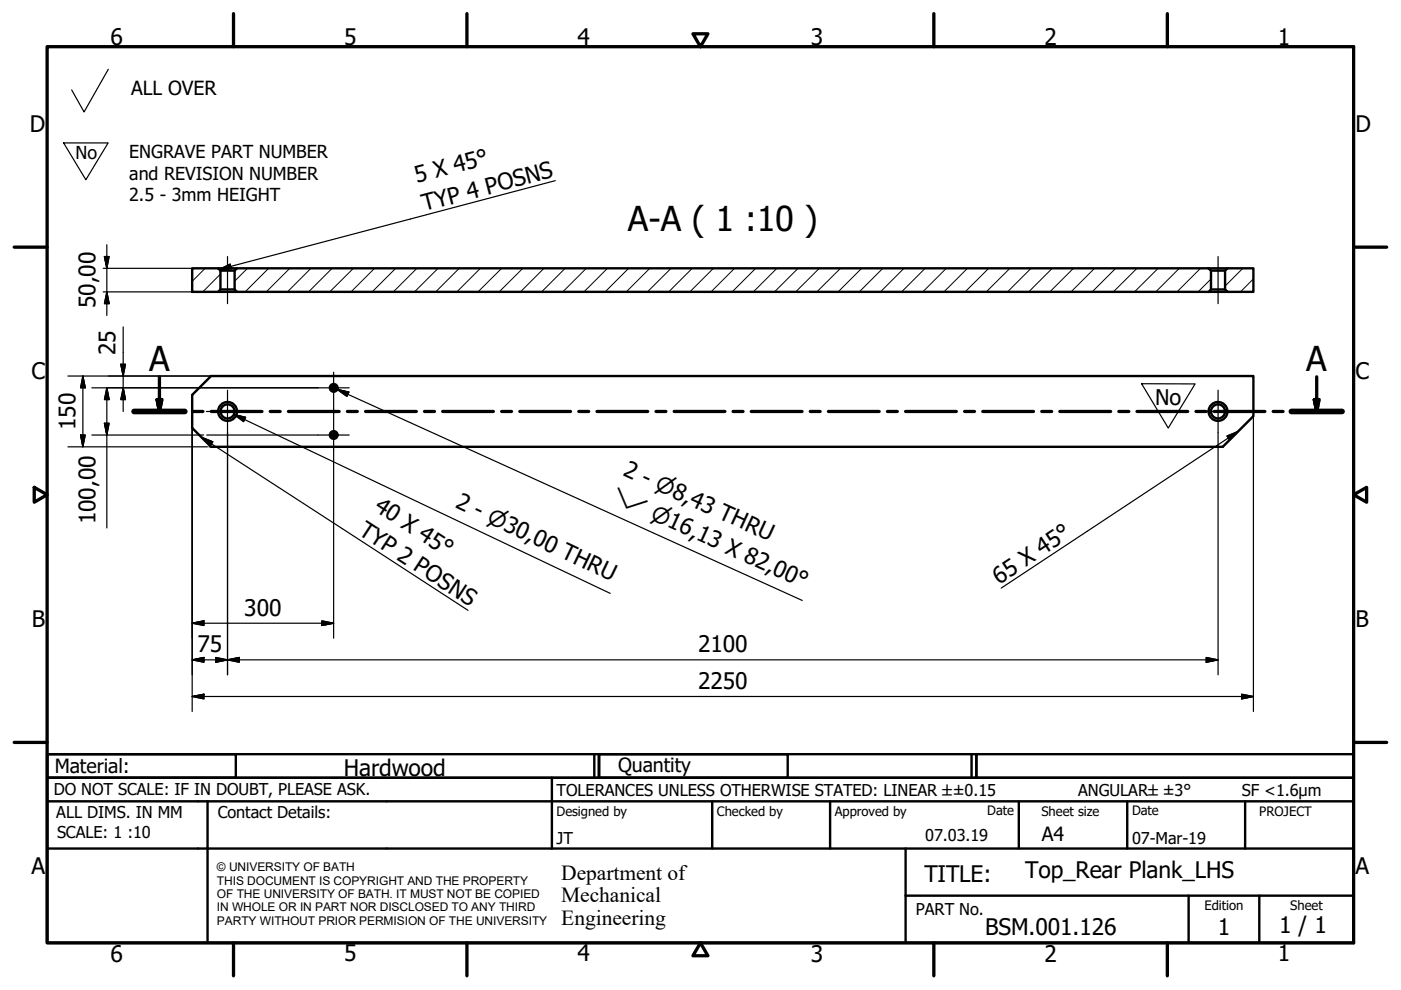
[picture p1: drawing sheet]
<svg xmlns="http://www.w3.org/2000/svg" width="297mm" height="210mm" viewBox="0 0 297 210" stroke-linecap="round" stroke-linejoin="round" font-family="sans-serif">
<!-- layer: Hatch (ISO) -->
<g fill="none" stroke="#000" stroke-width=".21">
<path d="M43.5 56.9l-2.8 2.7M46.7 58.1l-3.7 3.8M52.5 56.9l-2.8 2.7M57 56.9l-5 5M61.4 56.9l-4.9 5M65.9 56.9l-5 5M70.4 56.9l-5 5M74.9 56.9l-5 5M79.4 56.9l-5 5M83.9 56.9l-5 5M88.4 56.9l-5 5M92.9 56.9l-5 5"/>
<path d="M97.4 56.9l-5 5M101.9 56.9l-5 5M106.4 56.9l-5.1 5M110.8 56.9l-5 5M115.3 56.9l-5 5M119.8 56.9l-5 5M124.3 56.9l-5 5M128.8 56.9l-5 5M133.3 56.9l-5 5M137.8 56.9l-5 5M142.3 56.9l-5 5M146.8 56.9l-5 5"/>
<path d="M151.3 56.9l-5 5M155.7 56.9l-5 5M160.2 56.9l-5 5M164.7 56.9l-5 5M169.2 56.9l-5 5M173.7 56.9l-5 5M178.2 56.9l-5 5M182.7 56.9l-5 5M187.2 56.9l-5 5M191.7 56.9l-5 5M196.2 56.9l-5 5M200.6 56.9l-5 5"/>
<path d="M205.1 56.9l-5 5M209.6 56.9l-5 5M214.1 56.9l-5 5M218.6 56.9l-5 5M223.1 56.9l-5 5M227.6 56.9l-5 5M232.1 56.9l-5 5M236.6 56.9l-5 5M241.1 56.9l-5 5M245.6 56.9l-5.1 5M250 56.9l-5 5M254.5 56.9l-5 5"/>
<path d="M256.8 59.2l-2.8 2.7M263.5 56.9l-3.8 3.8M265.7 59.1l-2.7 2.8"/>
</g>
<!-- layer: Visible (ISO) -->
<g fill="none" stroke="#000" stroke-width=".51">
<path d="M40.7 56.9h5.5l.5 .5v4l-.5 .5h-5.5zM46.2 56.9h4M46.7 57.4h3M49.7 57.4l.5-.5h206l.6 .5v4l-.6 .5h-206l-.5-.5zM256.2 56.9h4M256.8 57.4h2.9M259.7 57.4l.5-.5h5.5v5h-5.5l-.5-.5zM46.2 61.9h4M46.7 61.4h3M256.2 61.9h4M256.8 61.4h2.9M40.7 83.7l4-4h221v8.5l-6.5 6.5h-214.5l-4-4z"/>
<circle cx="48.2" cy="87.2" r="1.49"/>
<circle cx="48.2" cy="87.2" r="2"/>
<circle cx="70.7" cy="82.2" r=".81"/>
<circle cx="70.7" cy="92.2" r=".81"/>
<circle cx="70.7" cy="92.2" r=".41"/>
<circle cx="70.7" cy="82.2" r=".41"/>
<circle cx="258.2" cy="87.2" r="1.49"/>
<circle cx="258.2" cy="87.2" r="2"/>
</g>
<!-- layer: Section Line (ISO) -->
<g fill="none" stroke="#000" stroke-width=".7">
<path d="M33.8 79.9v7.3M279.2 79.9v7.3M28.4 87.2h10.8M33.3 84.7h1l-.5 2.5zM40.9 87.2h2.1M44.8 87.2h10.7M57.3 87.2h2.1M61.2 87.2h10.7M73.7 87.2h2.1M77.5 87.2h10.8M90 87.2h2.1M93.9 87.2h10.7"/>
<path d="M106.4 87.2h2.1M110.2 87.2h10.8M122.7 87.2h2.1M126.6 87.2h10.7M139.1 87.2h2.1M142.9 87.2h10.8M155.4 87.2h2.1M159.3 87.2h10.8M171.8 87.2h2.1M175.6 87.2h10.8M188.2 87.2h2M192 87.2h10.8"/>
<path d="M204.5 87.2h2.1M208.4 87.2h10.7M220.9 87.2h2.1M224.7 87.2h10.8M237.2 87.2h2.1M241.1 87.2h10.7M253.6 87.2h2.1M257.4 87.2h10.8M269.9 87.2h2.1M273.8 87.2h10.7M278.7 84.7h1l-.5 2.5z"/>
</g>
<path d="M28.4 87.2h10.8M273.8 87.2h10.7" fill="none" stroke="#000" stroke-width="1.2"/>
<path d="M33.3 84.7l.5 2.5zM33.3 84.7h1l-.5 2.5zM278.7 84.7l.5 2.5zM278.7 84.7h1l-.5 2.5z" fill="#000" stroke="#000" stroke-width=".7"/>
<!-- layer: Border (ISO) -->
<g fill="none" stroke="#000" stroke-width=".7">
<path d="M10 9.9h277v190h-277zM49.5 2.9v7M99 2.9v7M146.9 7.2h3.2l-1.6 2.7zM198 2.9v7M247.5 2.9v7M3 52.4h7M287 52.4h7M7.3 103.3l2.7 1.6-2.7 1.6zM287 104.9l2.8-1.6v3.2zM3 157.4h7M287 157.4h7"/>
<path d="M49.5 199.9v7M99 199.9v7M148.5 199.9l1.6 2.7h-3.2zM198 199.9v7M247.5 199.9v7"/>
</g>
<!-- layer: Title (ISO) -->
<g fill="none" stroke="#000" stroke-width=".51">
<path d="M10 159.9h40v5h-40zM10 159.9h117v5h-117zM126 159.9v5M127 159.9h40v5h-40zM127 159.9h80v5h-80zM206 159.9v5M207 159.9h80v5h-80zM10 169.9v-5h277v5M10 169.9h277v30h-277zM10 179.9h277M44 169.9v30M117 164.9v15"/>
<path d="M151 169.9v10M176 169.9v10M192 179.9v20M216 169.9v10M239 169.9v10M264 169.9v10M192 189.9h95M252 189.9v10M267 189.9v10"/>
</g>
<!-- layer: Sketch Geometry (ISO) -->
<path d="M23 14.7l-5.2 9-2.6-4.6M13.5 30.3h9.4l-4.7 7.8zM242 81.4h11.4l-5.7 9.4z" fill="none" stroke="#000" stroke-width=".25"/>
<path d="M247.6 100.2h.1" fill="none" stroke="#fff" stroke-width=".21"/>
<!-- layer: Center Mark (ISO) -->
<path d="M43.8 87.2h8.9M48.2 82.7v9M67.4 92.2h6.6M67.4 82.2h6.6M253.7 87.2h9M258.3 82.7v9" fill="none" stroke="#000" stroke-width=".25"/>
<!-- layer: Centerline (ISO) -->
<path d="M48.2 54.4v10M258.3 54.4v10M70.7 78.9v16.6" fill="none" stroke="#000" stroke-width=".25"/>
<!-- layer: Dimension (ISO) -->
<g fill="none" stroke="#000" stroke-width=".25">
<path d="M21.9 56.9h18.8M22.1 54.4h1l-.5 2.5zM22.6 51.9v15M14.4 79.7h30.3M17.6 79.7l.5 2.5h-1zM17.6 79.7v15M21.9 61.9h18.8M22.6 61.9l.5 2.5h-1zM25.6 77.2h1l-.5 2.5zM26.1 69.3v17.9M14.4 94.7h29.6M17.1 92.2h1l-.5 2.5z"/>
<path d="M19.5 82.2h47.9M19.5 92.2h23.7M22.1 89.7h1l-.5 2.5zM22.6 82.2l.5 2.5h-1zM22.6 82.2v29.7M26.1 82.2l.5 2.5h-1zM40.7 90.7v60.1M43.8 92.2h23.6M44.3 94.7h.4M48.2 91.7v51.4M70.7 95.5v39.8M258.3 91.7v51.4"/>
<path d="M265.7 88.2v62.6M40.7 139.9l2.5-.5v1zM40.7 132.1l2.5-.5v1zM40.7 139.9h217.6M40.7 132.1h30M45.7 139.4l2.5 .5-2.5 .5zM48.2 139.9l2.5-.5v1zM68.2 131.6l2.5 .5-2.5 .5zM255.7 139.4l2.6 .5-2.6 .5zM40.7 147.7l2.5-.5v1zM40.7 147.7h225M263.2 147.2l2.5 .5-2.5 .5z"/>
</g>
<g fill="#000" stroke="#000" stroke-width=".25">
<path d="M22.1 54.4l.5 2.5zM22.1 54.4h1l-.5 2.5zM22.6 61.9l.5 2.5zM22.6 61.9l.5 2.5h-1zM25.6 77.2l.5 2.5zM25.6 77.2h1l-.5 2.5zM17.1 92.2l.5 2.5zM17.1 92.2h1l-.5 2.5zM17.6 79.7l.5 2.5zM17.6 79.7l.5 2.5h-1zM22.1 89.7l.5 2.5zM22.1 89.7h1l-.5 2.5z"/>
<path d="M22.6 82.2l.5 2.5zM22.6 82.2l.5 2.5h-1zM26.1 82.2l.5 2.5zM26.1 82.2l.5 2.5h-1zM40.7 139.9l2.5-.5zM40.7 139.9l2.5-.5v1zM40.7 132.1l2.5-.5zM40.7 132.1l2.5-.5v1zM48.2 139.9l2.5-.5zM48.2 139.9l2.5-.5v1zM68.2 132.6l2.5-.5zM68.2 131.6l2.5 .5-2.5 .5z"/>
<path d="M40.7 147.7l2.5-.5zM40.7 147.7l2.5-.5v1zM45.7 140.4l2.5-.5zM45.7 139.4l2.5 .5-2.5 .5zM255.7 140.4l2.6-.5zM255.7 139.4l2.6 .5-2.6 .5zM263.2 148.2l2.5-.5zM263.2 147.2l2.5 .5-2.5 .5z"/>
</g>
<!-- layer: Symbol (ISO) -->
<path d="M117.7 38.3l-69.4 18.3M48.2 56.3l-1.7 .8 1.7-.1M48.2 56.7l-1.7 .4M48.3 56.2l.5-.2 .2 1h-.7M42.7 92.7l2.4 1-.5 .8zM42.7 92.7l56.5 36.7M49.6 87.9l2.5 .6-.5 .9zM49.6 87.9l79.8 37.9M71.5 82.6l2.5 .5-.4 .9zM71.5 82.6l98.6 44.7M260.1 92.4l2.4-.9-1.8 1.8zM262.5 91.5l-50.2 33.2" fill="none" stroke="#000" stroke-width=".25"/>
<path d="M46.5 57.1l2.3-1.1zM46.5 57.1l2.3-1.1 .2 1zM42.7 92.7l2.4 1zM42.7 92.7l2.4 1-.5 .8zM49.6 87.9l2.5 .6zM49.6 87.9l2.5 .6-.5 .9zM71.5 82.6l2.5 .5zM71.5 82.6l2.5 .5-.4 .9zM262.5 91.5l-1.8 1.8zM260.1 92.4l2.4-.9-1.8 1.8z" fill="#000" stroke="#000" stroke-width=".25"/>
<g font-size="7.3">
<text x="133.1" y="48.9">A-A ( 1 :10 )</text>
<text x="31.6" y="78.7">A</text>
<text x="277" y="78.7">A</text>
</g>
<g font-size="4.8">
<text x="23.4" y="9.5">6</text>
<text x="72.9" y="9.5">5</text>
<text x="122.4" y="9.5">4</text>
<text x="171.9" y="9.5">3</text>
<text x="221.4" y="9.5">2</text>
<text x="270.9" y="9.5">1</text>
<text x="6.3" y="27.9">D</text>
<text x="287.4" y="27.9">D</text>
<text x="88.4" y="38.9" transform="rotate(-15 88.4 38.9)">5 X 45°</text>
<text x="90" y="44.8" transform="rotate(-15 90 44.8)">TYP 4 POSNS</text>
<text x="20.3" y="65.4" transform="rotate(-90 20.3 65.4)">50,00</text>
<text x="24.5" y="75.3" transform="rotate(-90 24.5 75.3)">25</text>
<text x="6.7" y="80.4">C</text>
<text x="287.4" y="80.4">C</text>
<text x="16" y="91.2" transform="rotate(-90 16 91.2)">150</text>
<text x="131.9" y="100.6" transform="rotate(24 131.9 100.6)">2 - ⌀8,43 THRU</text>
<text x="96.3" y="107.4" transform="rotate(25 96.3 107.4)">2 - ⌀30,00 THRU</text>
<text x="20.3" y="111.2" transform="rotate(-90 20.3 111.2)">100,00</text>
<text x="75.8" y="113.2" transform="rotate(33 75.8 113.2)">TYP 2 POSNS</text>
<text x="79.1" y="108" transform="rotate(33 79.1 108)">40 X 45°</text>
<text x="211.8" y="124" transform="rotate(-33 211.8 124)">65 X 45°</text>
<text x="51.8" y="130.5">300</text>
<text x="6.8" y="132.9">B</text>
<text x="287.4" y="132.9">B</text>
<text x="41.9" y="138.3">75</text>
<text x="148" y="138.3">2100</text>
<text x="148" y="146.1">2250</text>
<text x="72.9" y="164.6">Hardwood</text>
<text x="6.7" y="185.4">A</text>
<text x="287.4" y="185.4">A</text>
<text x="196" y="187">TITLE:</text>
<text x="217.3" y="186.2">Top_Rear Plank_LHS</text>
<text x="271.2" y="197.9">1 / 1</text>
<text x="23.4" y="203.9">6</text>
<text x="72.9" y="203.8">5</text>
<text x="122.4" y="203.8">4</text>
<text x="171.9" y="203.9">3</text>
<text x="208.9" y="198.2">BSM.001.126</text>
<text x="221.4" y="203.9">2</text>
<text x="258.2" y="198.2">1</text>
<text x="270.9" y="203.8">1</text>
</g>
<g font-size="4.6">
<text x="244.9" y="85.8">No</text>
<text x="129.4" y="106.2" transform="rotate(24 129.4 106.2)">⌵</text>
<text x="137.7" y="110" transform="rotate(24 137.7 110)">⌀16,13 X 82,00°</text>
<text x="119" y="186.5">Department of</text>
<text x="119" y="191.3">Mechanical</text>
<text x="119" y="196">Engineering</text>
</g>
<g font-size="4.1">
<text x="27.8" y="20.1">ALL OVER</text>
<text x="11.6" y="163.9">Material:</text>
<text x="131" y="163.7">Quantity</text>
<text x="220.9" y="178.4">A4</text>
</g>
<g font-size="3.8">
<text x="16" y="33.6">No</text>
<text x="27.4" y="33.5">ENGRAVE PART NUMBER</text>
<text x="27.4" y="38.1">and REVISION NUMBER</text>
<text x="27.4" y="42.6">2.5 - 3mm HEIGHT</text>
</g>
<g font-size="3.5">
<text x="11.4" y="168.5">DO NOT SCALE: IF IN DOUBT, PLEASE ASK.</text>
<text x="11.9" y="173.5">ALL DIMS. IN MM</text>
<text x="46.2" y="173.5">Contact Details:</text>
<text x="118" y="168.8">TOLERANCES UNLESS OTHERWISE STATED: LINEAR ±±0.15</text>
<text x="228.6" y="168.8">ANGULAR±±3°</text>
<text x="263.3" y="168.8">SF &lt;1.6µm</text>
<text x="12.1" y="177.6">SCALE: 1 :10</text>
<text x="118" y="178.9">JT</text>
<text x="196.2" y="178.3">07.03.19</text>
<text x="240" y="178.9">07-Mar-19</text>
<text x="194.2" y="194.1">PART No.</text>
</g>
<g font-size="2.8">
<text x="118" y="173">Designed by</text>
<text x="152" y="173">Checked by</text>
<text x="177" y="173">Approved by</text>
<text x="209.3" y="172.9">Date</text>
<text x="220.8" y="173">Sheet size</text>
<text x="240" y="172.9">Date</text>
<text x="267" y="172.9">PROJECT</text>
<text x="255.4" y="193">Edition</text>
<text x="273.6" y="193">Sheet</text>
</g>
<g font-size="2.5">
<text x="46" y="184.7">© UNIVERSITY OF BATH</text>
<text x="46" y="187.6">THIS DOCUMENT IS COPYRIGHT AND THE PROPERTY</text>
<text x="46" y="190.4">OF THE UNIVERSITY OF BATH. IT MUST NOT BE COPIED</text>
<text x="46" y="193.2">IN WHOLE OR IN PART NOR DISCLOSED TO ANY THIRD</text>
<text x="46" y="196.1">PARTY WITHOUT PRIOR PERMISION OF THE UNIVERSITY</text>
</g>
</svg>
